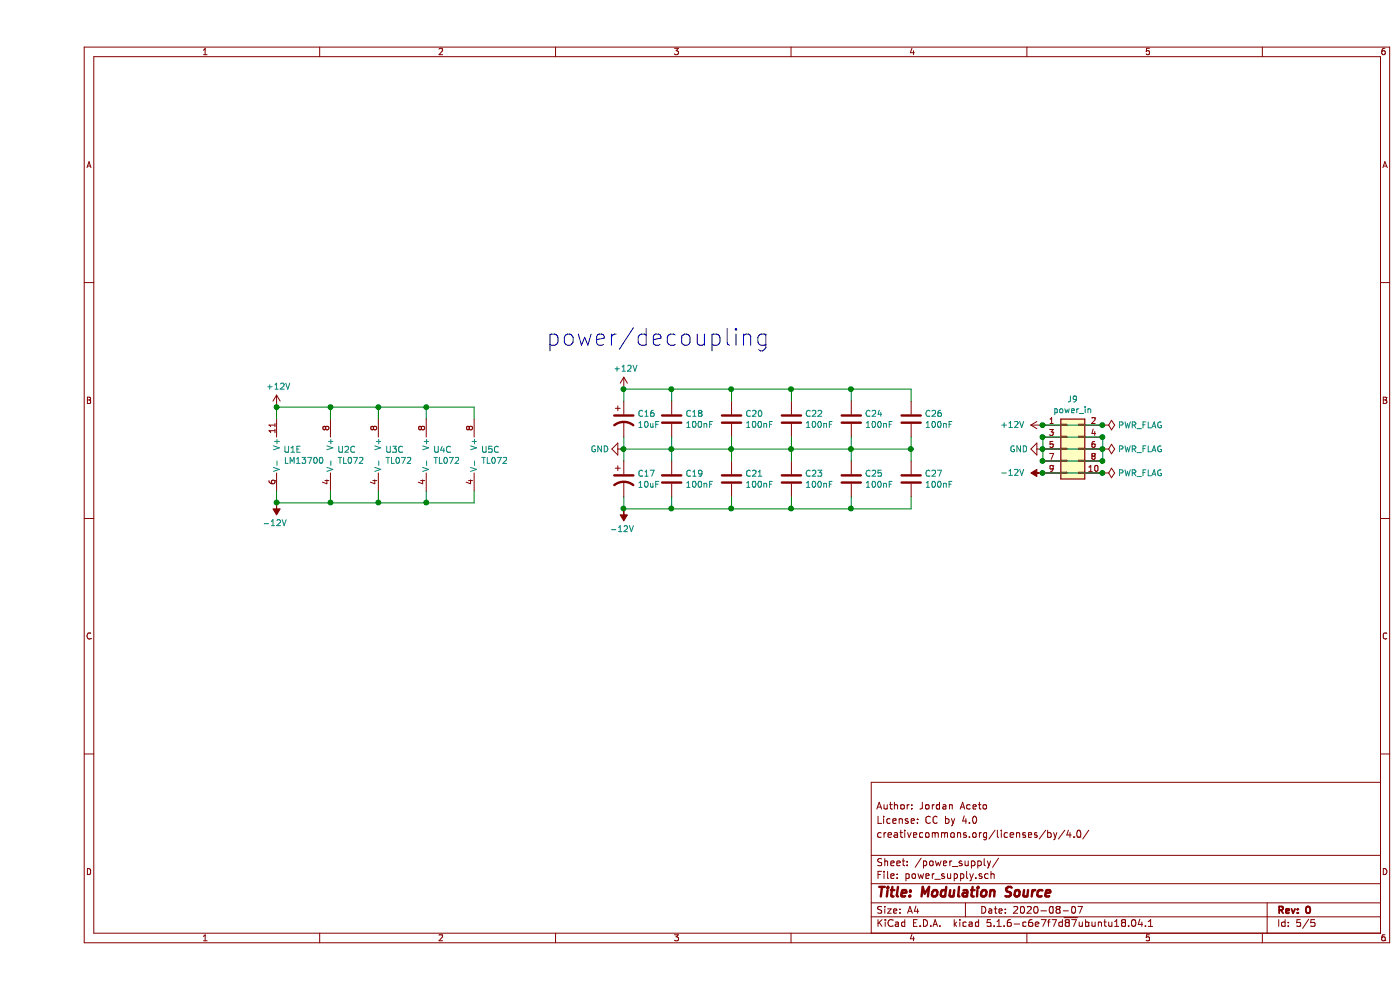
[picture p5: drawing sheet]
EESchema Schematic File Version 4
EELAYER 30 0
EELAYER END
$Descr A4 11693 8268
encoding utf-8
Sheet 5 5
Title "Modulation Source"
Date "2020-08-07"
Rev "0"
Comp ""
Comment1 "creativecommons.org/licenses/by/4.0/"
Comment2 "License: CC by 4.0"
Comment3 "Author: Jordan Aceto"
Comment4 ""
$EndDescr
$Comp
L Connector_Generic:Conn_02x05_Odd_Even J?
U 1 1
P 8600 3750
AR Path="/5F4381F2" Ref="J?"  Part="1" 
AR Path="/5F42BEAB/5F4381F2" Ref="J9"  Part="1" 
F 0 "J9" H 8650 4167 50  0000 C CNN
F 1 "power_in" H 8650 4076 50  0000 C CNN
F 2 "Connector_PinHeader_2.54mm:PinHeader_2x05_P2.54mm_Vertical" H 8600 3750 50  0001 C CNN
F 3 "~" H 8600 3750 50  0001 C CNN
	1    8600 3750
	1    0    0    -1  
$EndComp
Wire Wire Line
	8900 3550 8400 3550
Wire Wire Line
	8400 3650 8400 3750
Wire Wire Line
	8400 3750 8400 3850
Connection ~ 8400 3750
Wire Wire Line
	8400 3850 8900 3850
Connection ~ 8400 3850
Wire Wire Line
	8900 3850 8900 3750
Connection ~ 8900 3850
Wire Wire Line
	8900 3750 8900 3650
Connection ~ 8900 3750
Wire Wire Line
	8900 3650 8400 3650
Connection ~ 8900 3650
Connection ~ 8400 3650
Wire Wire Line
	8400 3750 8900 3750
Wire Wire Line
	8900 3950 8400 3950
$Comp
L power:-12V #PWR?
U 1 1
P 8400 3950
AR Path="/5F438207" Ref="#PWR?"  Part="1" 
AR Path="/5F42BEAB/5F438207" Ref="#PWR0136"  Part="1" 
F 0 "#PWR0136" H 8400 4050 50  0001 C CNN
F 1 "-12V" V 8400 4100 50  0000 L CNN
F 2 "" H 8400 3950 50  0001 C CNN
F 3 "" H 8400 3950 50  0001 C CNN
	1    8400 3950
	0    -1   -1   0   
$EndComp
Connection ~ 8400 3950
$Comp
L power:GND #PWR?
U 1 1
P 8400 3750
AR Path="/5F43820E" Ref="#PWR?"  Part="1" 
AR Path="/5F42BEAB/5F43820E" Ref="#PWR0137"  Part="1" 
F 0 "#PWR0137" H 8400 3500 50  0001 C CNN
F 1 "GND" V 8400 3550 50  0000 C CNN
F 2 "" H 8400 3750 50  0001 C CNN
F 3 "" H 8400 3750 50  0001 C CNN
	1    8400 3750
	0    1    1    0   
$EndComp
$Comp
L power:+12V #PWR?
U 1 1
P 8400 3550
AR Path="/5F438214" Ref="#PWR?"  Part="1" 
AR Path="/5F42BEAB/5F438214" Ref="#PWR0138"  Part="1" 
F 0 "#PWR0138" H 8400 3400 50  0001 C CNN
F 1 "+12V" V 8400 3700 50  0000 L CNN
F 2 "" H 8400 3550 50  0001 C CNN
F 3 "" H 8400 3550 50  0001 C CNN
	1    8400 3550
	0    -1   -1   0   
$EndComp
Connection ~ 8400 3550
Wire Wire Line
	2000 3400 2000 3500
Wire Wire Line
	2000 4200 2450 4200
Wire Wire Line
	2850 3500 2850 3400
Wire Wire Line
	2850 3400 2450 3400
Wire Wire Line
	2450 3500 2450 3400
Connection ~ 2450 3400
Wire Wire Line
	2450 3400 2000 3400
Wire Wire Line
	2450 4100 2450 4200
Connection ~ 2450 4200
Wire Wire Line
	2450 4200 2850 4200
Wire Wire Line
	2850 4100 2850 4200
$Comp
L power:+12V #PWR?
U 1 1
P 2000 3400
AR Path="/5F438226" Ref="#PWR?"  Part="1" 
AR Path="/5F42BEAB/5F438226" Ref="#PWR0139"  Part="1" 
F 0 "#PWR0139" H 2000 3250 50  0001 C CNN
F 1 "+12V" H 2015 3573 50  0000 C CNN
F 2 "" H 2000 3400 50  0001 C CNN
F 3 "" H 2000 3400 50  0001 C CNN
	1    2000 3400
	1    0    0    -1  
$EndComp
Connection ~ 2000 3400
$Comp
L power:-12V #PWR?
U 1 1
P 2000 4200
AR Path="/5F43822D" Ref="#PWR?"  Part="1" 
AR Path="/5F42BEAB/5F43822D" Ref="#PWR0140"  Part="1" 
F 0 "#PWR0140" H 2000 4300 50  0001 C CNN
F 1 "-12V" H 2015 4373 50  0000 C CNN
F 2 "" H 2000 4200 50  0001 C CNN
F 3 "" H 2000 4200 50  0001 C CNN
	1    2000 4200
	-1   0    0    1   
$EndComp
Connection ~ 2000 4200
Wire Wire Line
	2000 4100 2000 4200
$Comp
L Amplifier_Operational:TL072 U?
U 3 1
P 2950 3800
AR Path="/5F438235" Ref="U?"  Part="3" 
AR Path="/5F42BEAB/5F438235" Ref="U3"  Part="3" 
F 0 "U3" H 2908 3846 50  0000 L CNN
F 1 "TL072" H 2908 3755 50  0000 L CNN
F 2 "Package_SO:SOIC-8_3.9x4.9mm_P1.27mm" H 2950 3800 50  0001 C CNN
F 3 "http://www.ti.com/lit/ds/symlink/tl071.pdf" H 2950 3800 50  0001 C CNN
	3    2950 3800
	1    0    0    -1  
$EndComp
$Comp
L Amplifier_Operational:TL072 U?
U 3 1
P 2550 3800
AR Path="/5F43823B" Ref="U?"  Part="3" 
AR Path="/5F42BEAB/5F43823B" Ref="U2"  Part="3" 
F 0 "U2" H 2508 3846 50  0000 L CNN
F 1 "TL072" H 2508 3755 50  0000 L CNN
F 2 "Package_SO:SOIC-8_3.9x4.9mm_P1.27mm" H 2550 3800 50  0001 C CNN
F 3 "http://www.ti.com/lit/ds/symlink/tl071.pdf" H 2550 3800 50  0001 C CNN
	3    2550 3800
	1    0    0    -1  
$EndComp
$Comp
L Amplifier_Operational:LM13700 U?
U 5 1
P 2100 3800
AR Path="/5F438241" Ref="U?"  Part="5" 
AR Path="/5F42BEAB/5F438241" Ref="U1"  Part="5" 
F 0 "U1" H 2058 3846 50  0000 L CNN
F 1 "LM13700" H 2058 3755 50  0000 L CNN
F 2 "Package_SO:SOIC-16_3.9x9.9mm_P1.27mm" H 1800 3825 50  0001 C CNN
F 3 "http://www.ti.com/lit/ds/symlink/lm13700.pdf" H 1800 3825 50  0001 C CNN
	5    2100 3800
	1    0    0    -1  
$EndComp
$Comp
L Device:C C?
U 1 1
P 5300 3500
AR Path="/5F438247" Ref="C?"  Part="1" 
AR Path="/5F42BEAB/5F438247" Ref="C18"  Part="1" 
F 0 "C18" H 5415 3546 50  0000 L CNN
F 1 "100nF" H 5415 3455 50  0000 L CNN
F 2 "Capacitor_SMD:C_0805_2012Metric_Pad1.15x1.40mm_HandSolder" H 5338 3350 50  0001 C CNN
F 3 "~" H 5300 3500 50  0001 C CNN
	1    5300 3500
	1    0    0    -1  
$EndComp
$Comp
L Device:C C?
U 1 1
P 5800 3500
AR Path="/5F43824D" Ref="C?"  Part="1" 
AR Path="/5F42BEAB/5F43824D" Ref="C20"  Part="1" 
F 0 "C20" H 5915 3546 50  0000 L CNN
F 1 "100nF" H 5915 3455 50  0000 L CNN
F 2 "Capacitor_SMD:C_0805_2012Metric_Pad1.15x1.40mm_HandSolder" H 5838 3350 50  0001 C CNN
F 3 "~" H 5800 3500 50  0001 C CNN
	1    5800 3500
	1    0    0    -1  
$EndComp
$Comp
L Device:C C?
U 1 1
P 6300 3500
AR Path="/5F438253" Ref="C?"  Part="1" 
AR Path="/5F42BEAB/5F438253" Ref="C22"  Part="1" 
F 0 "C22" H 6415 3546 50  0000 L CNN
F 1 "100nF" H 6415 3455 50  0000 L CNN
F 2 "Capacitor_SMD:C_0805_2012Metric_Pad1.15x1.40mm_HandSolder" H 6338 3350 50  0001 C CNN
F 3 "~" H 6300 3500 50  0001 C CNN
	1    6300 3500
	1    0    0    -1  
$EndComp
$Comp
L Device:C C?
U 1 1
P 5300 4000
AR Path="/5F438259" Ref="C?"  Part="1" 
AR Path="/5F42BEAB/5F438259" Ref="C19"  Part="1" 
F 0 "C19" H 5415 4046 50  0000 L CNN
F 1 "100nF" H 5415 3955 50  0000 L CNN
F 2 "Capacitor_SMD:C_0805_2012Metric_Pad1.15x1.40mm_HandSolder" H 5338 3850 50  0001 C CNN
F 3 "~" H 5300 4000 50  0001 C CNN
	1    5300 4000
	1    0    0    -1  
$EndComp
$Comp
L Device:C C?
U 1 1
P 5800 4000
AR Path="/5F43825F" Ref="C?"  Part="1" 
AR Path="/5F42BEAB/5F43825F" Ref="C21"  Part="1" 
F 0 "C21" H 5915 4046 50  0000 L CNN
F 1 "100nF" H 5915 3955 50  0000 L CNN
F 2 "Capacitor_SMD:C_0805_2012Metric_Pad1.15x1.40mm_HandSolder" H 5838 3850 50  0001 C CNN
F 3 "~" H 5800 4000 50  0001 C CNN
	1    5800 4000
	1    0    0    -1  
$EndComp
$Comp
L Device:C C?
U 1 1
P 6300 4000
AR Path="/5F438265" Ref="C?"  Part="1" 
AR Path="/5F42BEAB/5F438265" Ref="C23"  Part="1" 
F 0 "C23" H 6415 4046 50  0000 L CNN
F 1 "100nF" H 6415 3955 50  0000 L CNN
F 2 "Capacitor_SMD:C_0805_2012Metric_Pad1.15x1.40mm_HandSolder" H 6338 3850 50  0001 C CNN
F 3 "~" H 6300 4000 50  0001 C CNN
	1    6300 4000
	1    0    0    -1  
$EndComp
$Comp
L Device:CP1 C?
U 1 1
P 4900 3500
AR Path="/5F43826B" Ref="C?"  Part="1" 
AR Path="/5F42BEAB/5F43826B" Ref="C16"  Part="1" 
F 0 "C16" H 5015 3546 50  0000 L CNN
F 1 "10uF" H 5015 3455 50  0000 L CNN
F 2 "Capacitor_SMD:C_0805_2012Metric_Pad1.15x1.40mm_HandSolder" H 4900 3500 50  0001 C CNN
F 3 "~" H 4900 3500 50  0001 C CNN
	1    4900 3500
	1    0    0    -1  
$EndComp
$Comp
L Device:CP1 C?
U 1 1
P 4900 4000
AR Path="/5F438271" Ref="C?"  Part="1" 
AR Path="/5F42BEAB/5F438271" Ref="C17"  Part="1" 
F 0 "C17" H 5015 4046 50  0000 L CNN
F 1 "10uF" H 5015 3955 50  0000 L CNN
F 2 "Capacitor_SMD:C_0805_2012Metric_Pad1.15x1.40mm_HandSolder" H 4900 4000 50  0001 C CNN
F 3 "~" H 4900 4000 50  0001 C CNN
	1    4900 4000
	1    0    0    -1  
$EndComp
Wire Wire Line
	4900 4150 4900 4250
Wire Wire Line
	4900 4250 5300 4250
Wire Wire Line
	6300 4250 6300 4150
Wire Wire Line
	5800 4150 5800 4250
Connection ~ 5800 4250
Wire Wire Line
	5800 4250 6300 4250
Wire Wire Line
	5300 4150 5300 4250
Connection ~ 5300 4250
Wire Wire Line
	5300 4250 5800 4250
Wire Wire Line
	4900 3350 4900 3250
Wire Wire Line
	4900 3250 5300 3250
Wire Wire Line
	6300 3250 6300 3350
Wire Wire Line
	6300 3650 6300 3750
Wire Wire Line
	5800 3650 5800 3750
Wire Wire Line
	5300 3250 5300 3350
Connection ~ 5300 3250
Wire Wire Line
	5300 3250 5800 3250
Wire Wire Line
	5800 3350 5800 3250
Connection ~ 5800 3250
Wire Wire Line
	5800 3250 6300 3250
Wire Wire Line
	6300 3750 5800 3750
Connection ~ 6300 3750
Wire Wire Line
	6300 3750 6300 3850
Connection ~ 5800 3750
Wire Wire Line
	5800 3750 5800 3850
Wire Wire Line
	5800 3750 5300 3750
Wire Wire Line
	5300 3650 5300 3750
Connection ~ 5300 3750
Wire Wire Line
	5300 3750 5300 3850
Wire Wire Line
	5300 3750 4900 3750
Wire Wire Line
	4900 3650 4900 3750
Connection ~ 4900 3750
Wire Wire Line
	4900 3750 4900 3850
$Comp
L power:-12V #PWR?
U 1 1
P 4900 4250
AR Path="/5F438298" Ref="#PWR?"  Part="1" 
AR Path="/5F42BEAB/5F438298" Ref="#PWR0141"  Part="1" 
F 0 "#PWR0141" H 4900 4350 50  0001 C CNN
F 1 "-12V" H 4915 4423 50  0000 C CNN
F 2 "" H 4900 4250 50  0001 C CNN
F 3 "" H 4900 4250 50  0001 C CNN
	1    4900 4250
	-1   0    0    1   
$EndComp
Connection ~ 4900 4250
$Comp
L power:+12V #PWR?
U 1 1
P 4900 3250
AR Path="/5F43829F" Ref="#PWR?"  Part="1" 
AR Path="/5F42BEAB/5F43829F" Ref="#PWR0142"  Part="1" 
F 0 "#PWR0142" H 4900 3100 50  0001 C CNN
F 1 "+12V" H 4915 3423 50  0000 C CNN
F 2 "" H 4900 3250 50  0001 C CNN
F 3 "" H 4900 3250 50  0001 C CNN
	1    4900 3250
	1    0    0    -1  
$EndComp
Connection ~ 4900 3250
$Comp
L power:GND #PWR?
U 1 1
P 4900 3750
AR Path="/5F4382A6" Ref="#PWR?"  Part="1" 
AR Path="/5F42BEAB/5F4382A6" Ref="#PWR0143"  Part="1" 
F 0 "#PWR0143" H 4900 3500 50  0001 C CNN
F 1 "GND" V 4900 3550 50  0000 C CNN
F 2 "" H 4900 3750 50  0001 C CNN
F 3 "" H 4900 3750 50  0001 C CNN
	1    4900 3750
	0    1    1    0   
$EndComp
Wire Wire Line
	3250 3500 3250 3400
Wire Wire Line
	3250 3400 2850 3400
Wire Wire Line
	2850 4200 3250 4200
Wire Wire Line
	3250 4100 3250 4200
$Comp
L Amplifier_Operational:TL072 U?
U 3 1
P 3350 3800
AR Path="/5F4382B0" Ref="U?"  Part="3" 
AR Path="/5F42BEAB/5F4382B0" Ref="U4"  Part="3" 
F 0 "U4" H 3308 3846 50  0000 L CNN
F 1 "TL072" H 3308 3755 50  0000 L CNN
F 2 "Package_SO:SOIC-8_3.9x4.9mm_P1.27mm" H 3350 3800 50  0001 C CNN
F 3 "http://www.ti.com/lit/ds/symlink/tl071.pdf" H 3350 3800 50  0001 C CNN
	3    3350 3800
	1    0    0    -1  
$EndComp
Connection ~ 2850 3400
Connection ~ 2850 4200
$Comp
L Device:C C?
U 1 1
P 6800 3500
AR Path="/5F4382B8" Ref="C?"  Part="1" 
AR Path="/5F42BEAB/5F4382B8" Ref="C24"  Part="1" 
F 0 "C24" H 6915 3546 50  0000 L CNN
F 1 "100nF" H 6915 3455 50  0000 L CNN
F 2 "Capacitor_SMD:C_0805_2012Metric_Pad1.15x1.40mm_HandSolder" H 6838 3350 50  0001 C CNN
F 3 "~" H 6800 3500 50  0001 C CNN
	1    6800 3500
	1    0    0    -1  
$EndComp
$Comp
L Device:C C?
U 1 1
P 6800 4000
AR Path="/5F4382BE" Ref="C?"  Part="1" 
AR Path="/5F42BEAB/5F4382BE" Ref="C25"  Part="1" 
F 0 "C25" H 6915 4046 50  0000 L CNN
F 1 "100nF" H 6915 3955 50  0000 L CNN
F 2 "Capacitor_SMD:C_0805_2012Metric_Pad1.15x1.40mm_HandSolder" H 6838 3850 50  0001 C CNN
F 3 "~" H 6800 4000 50  0001 C CNN
	1    6800 4000
	1    0    0    -1  
$EndComp
Wire Wire Line
	6800 4250 6800 4150
Wire Wire Line
	6300 4250 6800 4250
Wire Wire Line
	6800 3250 6800 3350
Wire Wire Line
	6800 3650 6800 3750
Wire Wire Line
	6300 3250 6800 3250
Wire Wire Line
	6800 3750 6300 3750
Connection ~ 6800 3750
Wire Wire Line
	6800 3750 6800 3850
Connection ~ 6300 3250
Connection ~ 6300 4250
Text Notes 4250 2900 0    138  ~ 0
power/decoupling
$Comp
L power:PWR_FLAG #FLG?
U 1 1
P 8900 3550
AR Path="/5F4382CF" Ref="#FLG?"  Part="1" 
AR Path="/5F42BEAB/5F4382CF" Ref="#FLG0101"  Part="1" 
F 0 "#FLG0101" H 8900 3625 50  0001 C CNN
F 1 "PWR_FLAG" V 8900 3678 50  0000 L CNN
F 2 "" H 8900 3550 50  0001 C CNN
F 3 "~" H 8900 3550 50  0001 C CNN
	1    8900 3550
	0    1    1    0   
$EndComp
Connection ~ 8900 3550
$Comp
L power:PWR_FLAG #FLG?
U 1 1
P 8900 3750
AR Path="/5F4382D6" Ref="#FLG?"  Part="1" 
AR Path="/5F42BEAB/5F4382D6" Ref="#FLG0102"  Part="1" 
F 0 "#FLG0102" H 8900 3825 50  0001 C CNN
F 1 "PWR_FLAG" V 8900 3878 50  0000 L CNN
F 2 "" H 8900 3750 50  0001 C CNN
F 3 "~" H 8900 3750 50  0001 C CNN
	1    8900 3750
	0    1    1    0   
$EndComp
$Comp
L power:PWR_FLAG #FLG?
U 1 1
P 8900 3950
AR Path="/5F4382DC" Ref="#FLG?"  Part="1" 
AR Path="/5F42BEAB/5F4382DC" Ref="#FLG0103"  Part="1" 
F 0 "#FLG0103" H 8900 4025 50  0001 C CNN
F 1 "PWR_FLAG" V 8900 4078 50  0000 L CNN
F 2 "" H 8900 3950 50  0001 C CNN
F 3 "~" H 8900 3950 50  0001 C CNN
	1    8900 3950
	0    1    1    0   
$EndComp
Connection ~ 8900 3950
Wire Wire Line
	3650 3500 3650 3400
Wire Wire Line
	3650 3400 3250 3400
Wire Wire Line
	3250 4200 3650 4200
Wire Wire Line
	3650 4100 3650 4200
$Comp
L Amplifier_Operational:TL072 U?
U 3 1
P 3750 3800
AR Path="/5F4E953C" Ref="U?"  Part="3" 
AR Path="/5F42BEAB/5F4E953C" Ref="U5"  Part="3" 
F 0 "U5" H 3708 3846 50  0000 L CNN
F 1 "TL072" H 3708 3755 50  0000 L CNN
F 2 "Package_SO:SOIC-8_3.9x4.9mm_P1.27mm" H 3750 3800 50  0001 C CNN
F 3 "http://www.ti.com/lit/ds/symlink/tl071.pdf" H 3750 3800 50  0001 C CNN
	3    3750 3800
	1    0    0    -1  
$EndComp
Connection ~ 3250 3400
Connection ~ 3250 4200
$Comp
L Device:C C?
U 1 1
P 7300 3500
AR Path="/5F4F0D01" Ref="C?"  Part="1" 
AR Path="/5F42BEAB/5F4F0D01" Ref="C26"  Part="1" 
F 0 "C26" H 7415 3546 50  0000 L CNN
F 1 "100nF" H 7415 3455 50  0000 L CNN
F 2 "Capacitor_SMD:C_0805_2012Metric_Pad1.15x1.40mm_HandSolder" H 7338 3350 50  0001 C CNN
F 3 "~" H 7300 3500 50  0001 C CNN
	1    7300 3500
	1    0    0    -1  
$EndComp
$Comp
L Device:C C?
U 1 1
P 7300 4000
AR Path="/5F4F0D07" Ref="C?"  Part="1" 
AR Path="/5F42BEAB/5F4F0D07" Ref="C27"  Part="1" 
F 0 "C27" H 7415 4046 50  0000 L CNN
F 1 "100nF" H 7415 3955 50  0000 L CNN
F 2 "Capacitor_SMD:C_0805_2012Metric_Pad1.15x1.40mm_HandSolder" H 7338 3850 50  0001 C CNN
F 3 "~" H 7300 4000 50  0001 C CNN
	1    7300 4000
	1    0    0    -1  
$EndComp
Wire Wire Line
	7300 4250 7300 4150
Wire Wire Line
	6800 4250 7300 4250
Wire Wire Line
	7300 3250 7300 3350
Wire Wire Line
	7300 3650 7300 3750
Wire Wire Line
	6800 3250 7300 3250
Wire Wire Line
	7300 3750 6800 3750
Connection ~ 7300 3750
Wire Wire Line
	7300 3750 7300 3850
Connection ~ 6800 3250
Connection ~ 6800 4250
$EndSCHEMATC
